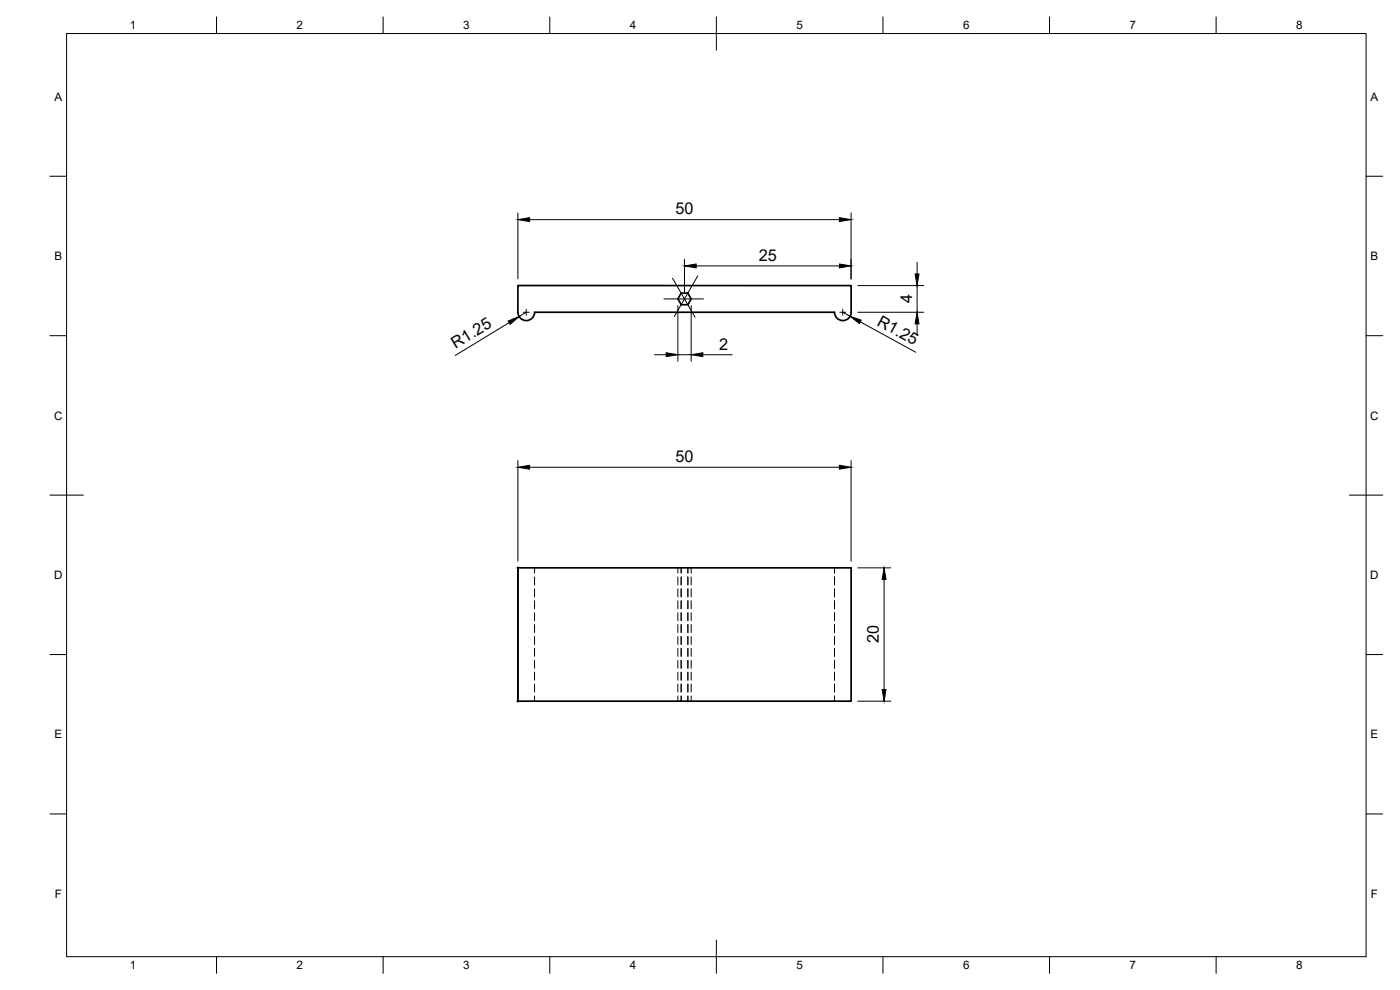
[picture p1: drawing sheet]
<svg xmlns="http://www.w3.org/2000/svg" width="420mm" height="297mm" viewBox="0 0 420 297" stroke-linecap="round" stroke-linejoin="round" font-family="sans-serif">
<!-- layer: Visible -->
<path d="M155.4 85.7h100v8a2.5 2.5 0 0 1-2.5 2.5 2.5 2.5 0 0 1-2.5-2.5h-90a2.51 2.51 0 0 1-2.5 2.5 2.51 2.51 0 0 1-2.5-2.5zM204.4 88h2l1 1.7-1 1.7h-2l-1-1.7zM155.4 170.4h100v40h-100zM155.4 170.4v40" fill="none" stroke="#000" stroke-width=".51"/>
<g fill="#000" stroke="#000" stroke-width=".3">
<circle cx="155.4" cy="170.4" r=".24"/>
<circle cx="155.4" cy="210.4" r=".24"/>
</g>
<!-- layer: Hidden -->
<g fill="none" stroke="#000" stroke-width=".3">
<path d="M160.4 170.4v1.5M160.4 173.1v2.4M160.4 176.7v2.4M203.4 170.4v1.5M203.4 173.1v2.4M203.4 176.7v2.4M204.4 170.4v1.5M204.4 173.1v2.4M204.4 176.7v2.4M206.4 170.4v1.5M206.4 173.1v2.4M206.4 176.7v2.4"/>
<path d="M207.4 170.4v1.5M207.4 173.1v2.4M207.4 176.7v2.4M250.4 170.4v1.5M250.4 173.1v2.4M250.4 176.7v2.4M160.4 180.3v2.3M160.4 183.8v2.4M160.4 187.4v2.4M160.4 191v2.4M160.4 194.5v2.4M160.4 198.1v2.4"/>
<path d="M203.4 180.3v2.3M203.4 183.8v2.4M203.4 187.4v2.4M203.4 191v2.4M203.4 194.5v2.4M203.4 198.1v2.4M204.4 180.3v2.3M204.4 183.8v2.4M204.4 187.4v2.4M204.4 191v2.4M204.4 194.5v2.4M204.4 198.1v2.4"/>
<path d="M206.4 180.3v2.3M206.4 183.8v2.4M206.4 187.4v2.4M206.4 191v2.4M206.4 194.5v2.4M206.4 198.1v2.4M207.4 180.3v2.3M207.4 183.8v2.4M207.4 187.4v2.4M207.4 191v2.4M207.4 194.5v2.4M207.4 198.1v2.4"/>
<path d="M250.4 180.3v2.3M250.4 183.8v2.4M250.4 187.4v2.4M250.4 191v2.4M250.4 194.5v2.4M250.4 198.1v2.4M160.4 201.7v2.4M160.4 205.3v2.4M160.4 208.8v1.6M203.4 201.7v2.4M203.4 205.3v2.4M203.4 208.8v1.6"/>
<path d="M204.4 201.7v2.4M204.4 205.3v2.4M204.4 208.8v1.6M206.4 201.7v2.4M206.4 205.3v2.4M206.4 208.8v1.6M207.4 201.7v2.4M207.4 205.3v2.4M207.4 208.8v1.6M250.4 201.7v2.4M250.4 205.3v2.4M250.4 208.8v1.6"/>
</g>
<!-- layer: Border -->
<g fill="none" stroke="#000" stroke-width=".3">
<path d="M20 10.1h390v276.9h-390zM65 5.1v5M115 5.1v5M165 5.1v5M215 5.1v10M265 5.1v5M315 5.1v5M365 5.1v5M15 52.9h5M410 52.9h5M15 100.7h5M410 100.7h5"/>
<path d="M15 148.6h10M405 148.6h10M15 196.4h5M410 196.4h5M15 244.2h5M410 244.2h5M65 287v5M115 287v5M165 287v5M215 282.1v9.9M265 287v5M315 287v5"/>
<path d="M365 287v5"/>
</g>
<!-- layer: Dimensions -->
<g fill="none" stroke="#000" stroke-width=".3">
<path d="M155.4 63.9v19.8M158.9 65.9h93M205.4 77.8v9.9M208.9 79.8h43M255.4 63.9v19.8M275.2 78.7v3.5M152.8 96.8l-16.2 9.9M157.9 93.7l-2.1 1.3M203.4 91.7v16.7M207.4 91.7v16.7M252.9 93.7l2.2 1.2M257.4 93.7h19.8"/>
<path d="M257.4 85.7h19.8M258.2 96.6l16.6 9.1M275.2 85.7v8M275.2 97.2v3.5M196.4 106.4h3.5M203.4 106.4h4M210.9 106.4h8.9M155.4 138.2v30.2M255.4 138.2v30.2M158.9 140.2h93M257.4 170.4h9.9M265.3 173.9v33"/>
<path d="M257.4 210.4h9.9"/>
</g>
<g fill="#000" stroke="#000" stroke-width=".3">
<path d="M155.4 65.9l3.5-.6v1.2zM205.4 79.8l3.5-.6v1.2zM251.9 65.3l3.5 .6-3.5 .6zM251.9 79.2l3.5 .6-3.5 .6zM152.5 96.3l3.3-1.3-2.7 2.3zM255.1 94.9l3.4 1.2-.6 1zM275.2 93.7l.6 3.5h-1.2zM274.6 82.2h1.2l-.6 3.5zM199.9 105.8l3.5 .6-3.5 .6zM207.4 106.4l3.5-.6v1.2zM155.4 140.2l3.5-.6v1.2zM251.9 139.6l3.5 .6-3.5 .6z"/>
<path d="M265.3 170.4l.6 3.5h-1.1zM264.8 206.9h1.1l-.6 3.5z"/>
</g>
<!-- layer: Center Lines -->
<path d="M157 93.7h1.8M157.9 92.8v1.8M199.2 89.7h11.9M201.8 83.5l6.8 11.7M209.4 82.8l-7 12.2M252 93.7h1.8M252.9 92.8v1.8" fill="none" stroke="#000" stroke-width=".3"/>
<g font-size="4.9">
<text x="202.7" y="64.3">50</text>
<text x="227.7" y="78.2">25</text>
<text x="273.7" y="91" transform="rotate(-90 273.7 91)">4</text>
<text x="263" y="97.4" transform="rotate(29 263 97.4)">R1.25</text>
<text x="136.7" y="104.8" transform="rotate(-31 136.7 104.8)">R1.25</text>
<text x="215.8" y="104.9">2</text>
<text x="202.7" y="138.6">50</text>
<text x="263.8" y="193" transform="rotate(-90 263.8 193)">20</text>
</g>
<g font-size="3.5">
<text x="39" y="8.8">1</text>
<text x="89" y="8.8">2</text>
<text x="139" y="8.8">3</text>
<text x="189" y="8.8">4</text>
<text x="239" y="8.8">5</text>
<text x="289" y="8.8">6</text>
<text x="339" y="8.8">7</text>
<text x="389" y="8.8">8</text>
<text x="16.3" y="30.2">A</text>
<text x="411.3" y="30.2">A</text>
<text x="16.3" y="78">B</text>
<text x="411.3" y="78">B</text>
<text x="16.2" y="125.9">C</text>
<text x="411.2" y="125.9">C</text>
<text x="16.2" y="173.7">D</text>
<text x="411.2" y="173.7">D</text>
<text x="16.3" y="221.6">E</text>
<text x="411.3" y="221.6">E</text>
<text x="16.4" y="269.4">F</text>
<text x="411.4" y="269.4">F</text>
<text x="39" y="290.8">1</text>
<text x="89" y="290.8">2</text>
<text x="139" y="290.8">3</text>
<text x="189" y="290.8">4</text>
<text x="239" y="290.8">5</text>
<text x="289" y="290.8">6</text>
<text x="339" y="290.8">7</text>
<text x="389" y="290.8">8</text>
</g>
</svg>
